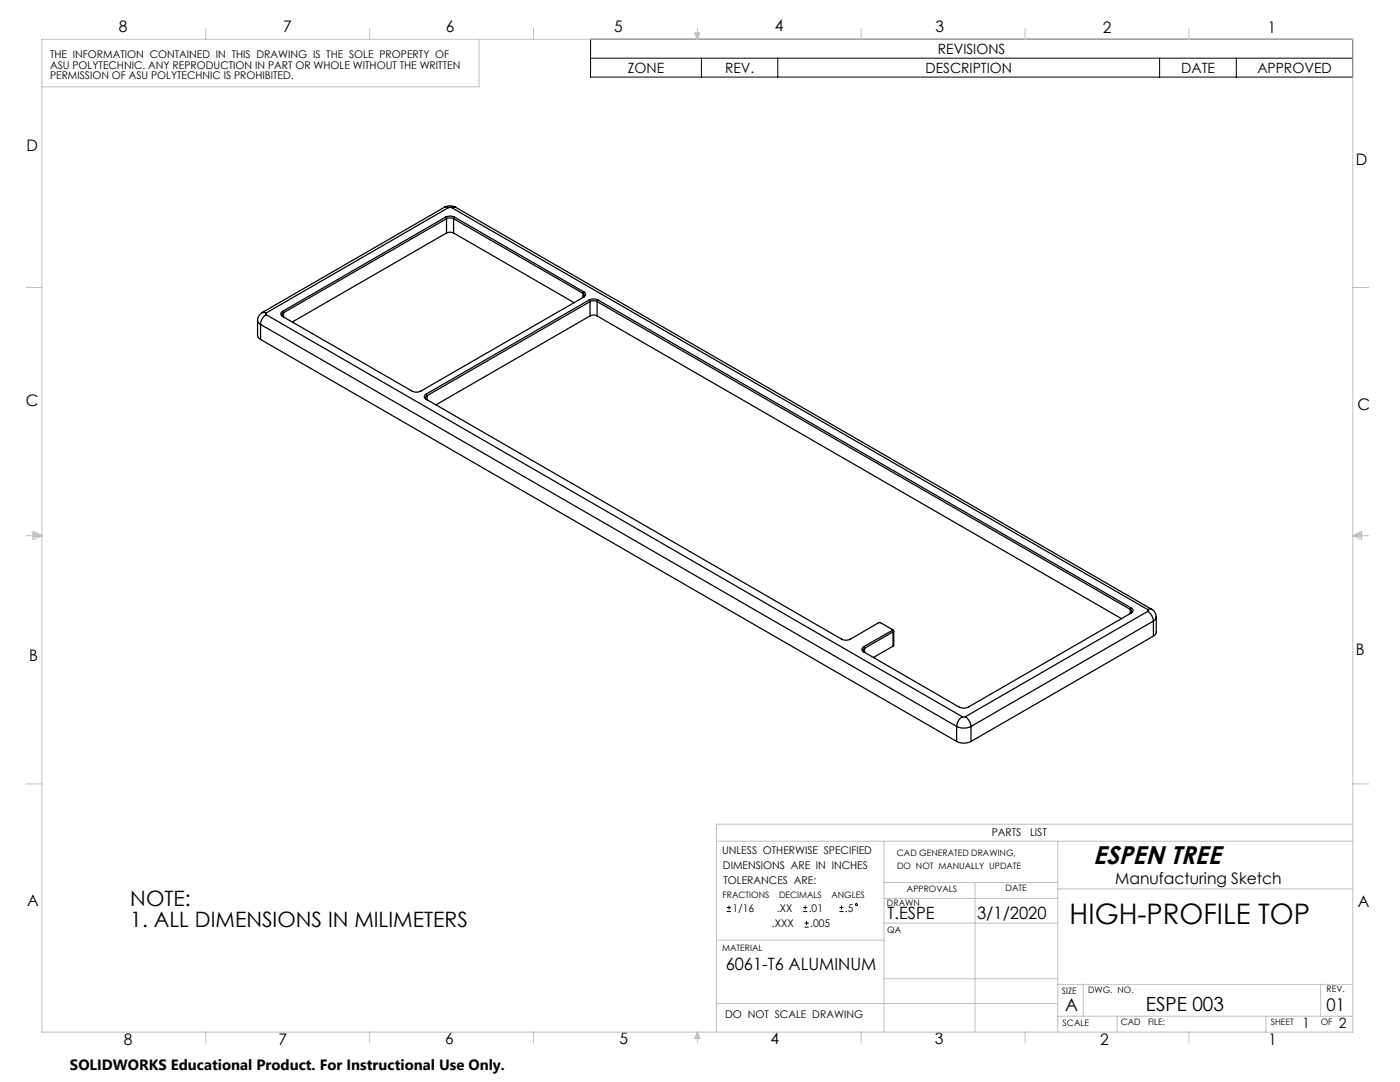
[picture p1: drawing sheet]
<svg xmlns="http://www.w3.org/2000/svg" width="279mm" height="216mm" viewBox="0 0 279 216" stroke-linecap="round" stroke-linejoin="round" font-family="sans-serif">
<g fill="none" stroke="#000" stroke-width=".2">
<path d="M117.9 7.8h152v7.6h-152zM117.9 11.6h152M140 11.6v3.8M155.2 11.6v3.8M231.4 11.6v3.8M246.7 11.6v3.8M145.1 181.9h.8M145.1 181.1h.8M145.5 180.7v.8M160.3 181.9h.8M160.3 181.1h.8M160.6 185h.8"/>
<path d="M160.6 184.2h.8M160.7 180.7v.8M161 183.8v.8M167.5 181.9h.8M167.5 181.1h.8M167.9 180.7v.8"/>
<circle cx="170.9" cy="180.5" r=".21"/>
</g>
<g fill="none" stroke="#c0c0c0" stroke-width=".2">
<path d="M8.4 7.8h261.6v198.2h-261.6zM41.1 5.7v2.1M73.8 5.7v2.1M95.6 7.8v9.5h-87.2M106.5 5.7v2.1M138.6 6.6h1.1l-.5 1.2zM138.9 6.6l.3 1.2M139.2 5.7v2.1M139.5 6.6l-.3 1.2M171.9 5.7v2.1M204.6 5.7v2.1M237.3 5.7v2.1"/>
<path d="M5.2 57.4h3.2M270 57.4h3.2M5.2 106.9h3.2M6.6 106l1.8 .9-1.8 .8zM6.6 106.4l1.8 .5M6.6 106.6l1.8 .3M8.4 106.9l-1.8 .2M270 106.9h3.2M270 106.9l1.7 .2M270 106.9l1.7-.9v1.7zM271.7 106.6l-1.7 .3M271.7 106.4l-1.7 .5"/>
<path d="M5.2 156.4h3.2M270 156.4h3.2M143 167.9h127M176.4 167.9v38.1M176.4 179.3h34.7M176.4 176.1h34.7M194.6 176.1v29.9M211.1 167.9v38.1M211.1 177.4h58.9M270 164.5h-127v41.5M143 187.6h33.4M176.4 195.3h34.7"/>
<path d="M176.4 184.2h34.7M211.1 196.4h58.9M216.2 196.4v6.4M263.6 196.4v6.4M41.1 206v2.1M73.8 206v2.1M106.5 206v2.1M139.2 206v2.1M139.2 206l.5 1.2h-1.1zM139.2 206l-.3 1.2M139.2 206l.3 1.2M143 200.2h68.1"/>
<path d="M171.9 206v2.1M204.6 206v2.1M211.1 202.8h58.9M223 202.8v3.2M237.3 206v2.1M252.7 202.8v3.2"/>
</g>
<g fill="none" stroke="#000" stroke-width=".25">
<path d="M88.7 41.3a2.27 2.27 0 0 1 2.2 0M88.7 41.3h.4l.4 .1M88.7 41.3l-36.4 21.1M88.9 43.3a1.94 1.94 0 0 1 1.8 0M88.9 43.3l-32.5 18.8M88.9 43.3l.2 .3M89.1 43.6a1.5 1.5 0 0 1 1.4 0M89.1 46.5a1.5 1.5 0 0 1 1.4 0M89.1 43.6l-32.5 18.8M89.1 43.6v2.9M89.1 46.5l-30.8 17.7M89.5 41.4h.6"/>
<path d="M89.5 41.4l-36.4 21M90.1 41.4l139 80.2M90.5 43.6l25.8 14.9M90.5 43.6v2.9M90.5 46.5l24.1 13.9M90.7 43.3l25.8 14.9M90.7 43.3l-.2 .3M90.9 41.3h-.4l-.4 .1M90.9 41.3l138.9 80.3M116.3 58.5a.46 .46 0 0 1 .3 .4 .46 .46 0 0 1-.3 .5zM116.5 58.2a.55 .55 0 0 1 .4 .6 .55 .55 0 0 1-.4 .5l-32.5 18.7a1.94 1.94 0 0 1-1.8 0l-25.8-14.9a.55 .55 0 0 1-.3-.5 .55 .55 0 0 1 .3-.5M116.5 58.2l-.2 .3"/>
<path d="M117.6 59.9a1.94 1.94 0 0 1 1.7 0M117.6 59.9l-32.5 18.7M117.6 59.9l.2 .3M119.3 59.9l106.5 61.4M119.3 59.9l-.1 .3M51.4 63.9v3l.1 .4 .5 .4M51.4 63.9l.1 .4 .5 .4M52 64.7l138.9 80.3M52 67.7l138.9 80.3M52 64.7v3M52.3 62.4a1.75 1.75 0 0 0-.9 1.5M52.3 62.4l.4-.1 .4 .1"/>
<path d="M53.1 62.8a2.42 2.42 0 0 0-1.1 1.9M53.1 62.4l-.1 .2 .1 .2M53.1 62.8l139 80.2M56.4 62.1l.2 .3M56.4 62.5l.2-.1v.9l-.3-.4zM85.1 78.6a.53 .53 0 0 0-.4 .5 .53 .53 0 0 0 .4 .6l82.9 47.8a1.94 1.94 0 0 0 1.7 0l5.8-3.3 2.5 1.4M85.1 78.6l.1 .4M85.1 79h.1v.8l-.3-.4zM117.8 60.2a1.5 1.5 0 0 1 1.4 0M117.8 63a1.5 1.5 0 0 1 1.4 0M117.8 60.2l-32.6 18.8M117.8 60.2v2.8"/>
<path d="M117.8 63l-30.8 17.8M119.2 60.2l106.4 61.4M119.2 60.2v2.8M119.2 63l104.6 60.4M172.3 129.5l.2-.1v.8l-.2-.3zM172.4 129l.1 .4M178 125.6v.2M178 125.6l.3 .2-.1 .3M178 125.8l-5.6 3.2M178 125.8l.2 .3M178.2 126.1l-5.7 3.3M178.2 126.1v2.8"/>
<path d="M178.2 128.9l-3.9 2.3M178.4 125.9v2.9l-.2 .1M225.6 121.6a.42 .42 0 0 1 .3 .4 .42 .42 0 0 1-.3 .4zM225.8 121.3a.52 .52 0 0 1 .3 .5 .52 .52 0 0 1-.3 .5l-32.6 18.8a1.94 1.94 0 0 1-1.7 0l-19.1-11a.55 .55 0 0 1-.4-.5 .55 .55 0 0 1 .4-.6M225.8 121.3l-.2 .3M229.1 122a2.69 2.69 0 0 1 1.1 1.9M229.1 121.6l.1 .2-.1 .2M229.1 122l-36.4 21M229.8 121.6a1.73 1.73 0 0 1 1 1.5M229.8 121.6l-.3-.1-.4 .1M230.2 123.9l-36.4 21.1M230.2 126.9l-36.4 21.1"/>
<path d="M230.2 123.9v3M230.8 123.1l-.1 3.2-.5 .6M230.8 123.1l-.2 .4-.4 .4M190.9 145a3.4 3.4 0 0 0 2.9 0M190.9 148a3.4 3.4 0 0 0 2.9 0M190.9 145v3M192.1 143h.6M192.1 143a2.53 2.53 0 0 0-1.2 2M192.7 143a2.53 2.53 0 0 1 1.1 2M193.8 145v3"/>
</g>
<text font-size="5.6" x="213.5" y="184.5">HIGH-PROFILE TOP</text>
<text font-size="5.1" x="218.2" y="172.4">ESPEN TREE</text>
<g font-size="4.2">
<text x="26" y="180.9">NOTE:</text>
<text x="26" y="185">1. ALL DIMENSIONS IN MILIMETERS</text>
</g>
<text font-size="3.9" x="228.7" y="201.7">ESPE 003</text>
<g font-size="3.5">
<text x="212.6" y="201.7">A</text>
<text x="264.7" y="201.7">01</text>
</g>
<g font-size="3.4">
<text x="177.1" y="183.5">T.ESPE</text>
<text x="195" y="183.5">3/1/2020</text>
<text x="144.8" y="193.6">6061-T6 ALUMINUM</text>
</g>
<g font-size="3.2">
<text x="23.7" y="6.3">8</text>
<text x="56.5" y="6.4">7</text>
<text x="89" y="6.4">6</text>
<text x="122.6" y="6.4">5</text>
<text x="154.6" y="6.3">4</text>
<text x="186.7" y="6.4">3</text>
<text x="220.1" y="6.6">2</text>
<text x="253" y="6.6">1</text>
<text x="5.3" y="30">D</text>
<text x="270.6" y="32.9">D</text>
<text x="5.2" y="81">C</text>
<text x="270.9" y="81.9">C</text>
<text x="5.8" y="132">B</text>
<text x="270.6" y="130.7">B</text>
<text x="222.6" y="176.4">Manufacturing Sketch</text>
<text x="5.4" y="180.9">A</text>
<text x="271" y="181">A</text>
<text x="24.7" y="208.4">8</text>
<text x="55.6" y="208.5">7</text>
<text x="88.8" y="208.4">6</text>
<text x="123.6" y="208.4">5</text>
<text x="153.8" y="208.4">4</text>
<text x="186.6" y="208.3">3</text>
<text x="219.6" y="208.4">2</text>
<text x="253.2" y="208.5">1</text>
</g>
<text font-size="3" x="14" y="213.5">SOLIDWORKS Educational Product. For Instructional Use Only.</text>
<g font-size="2.8">
<text x="187.2" y="10.8">REVISIONS</text>
<text x="125.3" y="14.5">ZONE</text>
<text x="144.7" y="14.5">REV.</text>
<text x="184.7" y="14.5">DESCRIPTION</text>
<text x="235.7" y="14.5">DATE</text>
<text x="250.9" y="14.5">APPROVED</text>
<text x="260" y="205.2">1</text>
<text x="267.2" y="205">2</text>
</g>
<g font-size="2.1">
<text x="10" y="11.6">THE INFORMATION CONTAINED IN THIS DRAWING IS THE SOLE PROPERTY OF</text>
<text x="10" y="13.7">ASU POLYTECHNIC. ANY REPRODUCTION IN PART OR WHOLE WITHOUT THE WRITTEN</text>
<text x="10" y="15.9">PERMISSION OF ASU POLYTECHNIC IS PROHIBITED.</text>
<text x="197.9" y="166.8">PARTS</text>
<text x="205.6" y="166.8">LIST</text>
<text x="144.1" y="170.3">UNLESS OTHERWISE SPECIFIED</text>
<text x="144.3" y="173.3">DIMENSIONS ARE IN INCHES</text>
<text x="144.4" y="176.4">TOLERANCES ARE:</text>
<text x="146.2" y="181.9">1/16</text>
<text x="154.1" y="185">.XXX</text>
<text x="155.1" y="181.9">.XX</text>
<text x="161.4" y="181.9">.01</text>
<text x="161.7" y="185">.005</text>
<text x="168.6" y="181.9">.5</text>
<text x="144.7" y="203">DO NOT SCALE DRAWING</text>
</g>
<g font-size="1.8">
<text x="179" y="170.9">CAD GENERATED DRAWING,</text>
<text x="179" y="173.4">DO NOT MANUALLY UPDATE</text>
<text x="144.2" y="179.2">FRACTIONS</text>
<text x="155.5" y="179.2">DECIMALS</text>
<text x="165.9" y="179.2">ANGLES</text>
<text x="181" y="178.1">APPROVALS</text>
<text x="200.7" y="177.9">DATE</text>
<text x="177" y="180.8">DRAWN</text>
<text x="144.1" y="189.8">MATERIAL</text>
<text x="177.1" y="186.2">QA</text>
<text x="264.7" y="197.9">REV.</text>
<text x="211.9" y="198.3">SIZE</text>
<text x="217.1" y="198.1">DWG. NO.</text>
<text x="212.1" y="204.7">SCALE</text>
<text x="223.7" y="204.6">CAD</text>
<text x="229.1" y="204.6">FILE:</text>
<text x="253.6" y="204.5">SHEET</text>
<text x="263.6" y="204.5">OF</text>
</g>
</svg>
